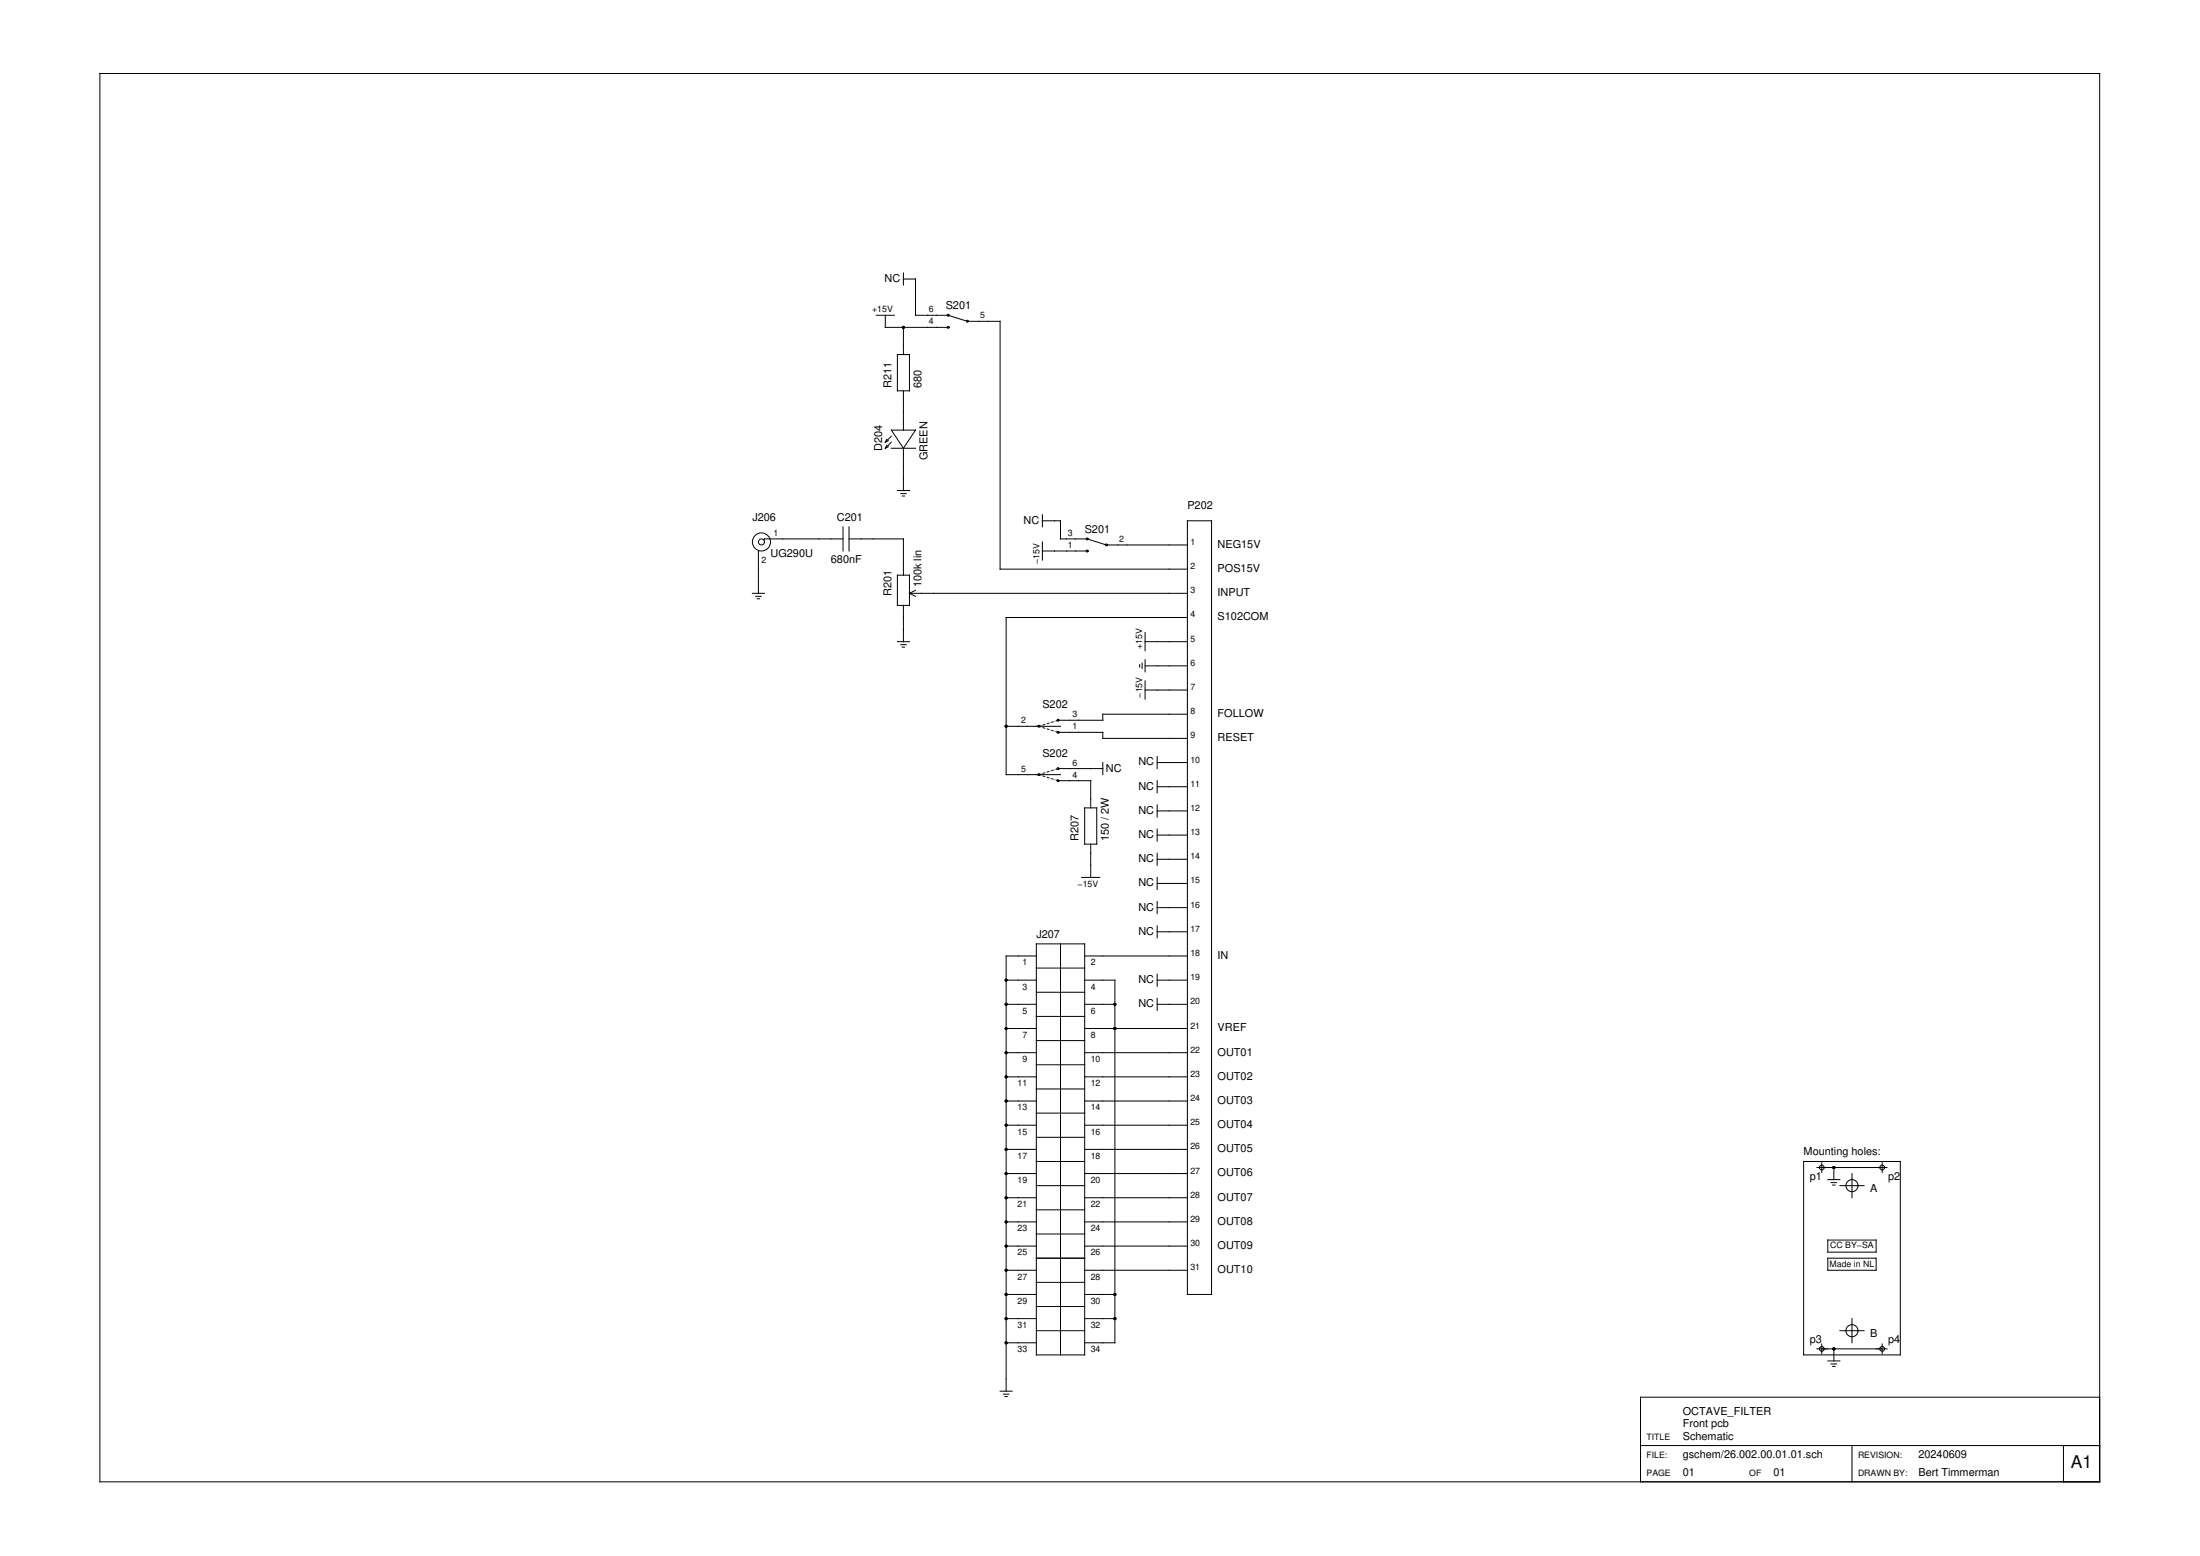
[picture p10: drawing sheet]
<svg xmlns="http://www.w3.org/2000/svg" width="420mm" height="297mm" viewBox="0 0 420 297" stroke-linecap="round" stroke-linejoin="round" font-family="sans-serif">
<g fill="none" stroke="#000" stroke-width=".19">
<path d="M19.1 14h381.9v268.9h-381.9zM172.5 52.1v2.3M172.5 53.3h2.3v6.9h6.1M167.3 60.2h3.5M169.1 60.2v2.3h11.8M171.4 67.7h2.3v6.9h-2.3zM172.5 62.5v5.2M172.5 74.6v7.5M181.1 60.2l3.7 1.1M184.9 61.3h6.1v47.3h35.8M169.4 85l-.3 .6M169.4 83.8l-.3 .6"/>
<path d="M169.7 85.3l-.6 .3M169.7 84.1l-.6 .3M170.2 82.1h4.6l-2.3 3.5zM170.2 85.6h4.6M170.2 83.3l-1.1 1.1M170.2 84.4l-1.1 1.2M171.4 93.6h2.3M172 94.2h1.1M172.3 94.7h.5M172.5 85.6v8M199.1 99.4h3.4v3.5h4.9M199.1 98.3v2.3"/>
<path d="M226.8 99.4h4.6v147.7h-4.6zM143.7 113.3h2.3M144.3 113.8h1.1M144.6 114.3h.5M144.9 105.1l-.1 8.2M161 102.9h-15l-.2 .2M161 100.6v4.6M162.2 102.9h10.3v6.9M162.2 100.6v4.6M171.4 109.8h2.3v5.8h-2.3zM172.5 115.6v6.9M173.7 113.3h53.1"/>
<path d="M173.7 113.3l1.1 .5M174.8 112.7l-1.1 .6M199.1 105.2h8.3M199.1 103.5v3.4M207.6 102.9l3.7 1.1M211.5 104h15.3M226.8 117.9h-34.6v30h10.3M171.4 122.5h2.3M172 123.1h1.1M172.3 123.5h.5M192.2 138.6h10.3M198.6 138.6h-.2l.2 .1"/>
<path d="M199.2 138.9l.3 .1M199.5 138.3l-.3 .1M200 139.2l.3 .1M200.3 138l-.3 .1M200.9 139.4l.2 .1M201.1 137.8l-.2 .1M201.7 139.7l.3 .1M202 137.5l-.3 .1M202.2 139.8h8.4v1.2h16.2M217.7 126.9v.4M218.1 126.6v1M218.7 122.5h8.1"/>
<path d="M218.7 127.1h8.1M218.7 131.7h8.1M218.7 120.8v3.4M218.7 126v2.3M218.7 130v3.5M226.8 136.3h-16.2v1.2h-8.4M198.6 147.8l-.2 .1 .2 .1M199.2 148.1l.3 .1M199.5 147.5l-.3 .1M200 148.4l.3 .1M200.3 147.3l-.3 .1M200.9 148.7h.2"/>
<path d="M201.1 147l-.2 .1M201.7 148.9l.3 .1M202 146.8l-.3 .1M202.2 149h6.1v5.2M202.2 146.7h8.4M207.2 154.2h2.3v6.9h-2.3zM210.6 145.6v2.3M221 145.6h5.8M221 150.2h5.8M221 154.8h5.8M221 159.4h5.8M221 144.4v2.3"/>
<path d="M221 149v2.3M221 153.6v2.4M221 158.3v2.3M206.6 167.5h3.4M208.3 161.1v6.4M221 164h5.8M221 168.6h5.8M221 173.3h5.8M221 177.9h5.8M221 162.9v2.3M221 167.5v2.3M221 172.1v2.3"/>
<path d="M221 176.7v2.3M192.2 187.1h5.7M192.2 191.7h5.7M192.2 196.3h5.7M197.9 180.2h9.3v78.4h-9.3zM197.9 182.5h-5.7v83.1M197.9 184.8h9.3M197.9 198.6h9.3M197.9 194h9.3M197.9 189.4h9.3M202.5 180.2v78.4M207.2 182.5h19.6"/>
<path d="M207.2 187.1h5.7v69.2h-5.7M207.2 191.7h5.7M207.2 196.3h19.6M221 187.1h5.8M221 191.7h5.8M221 186v2.3M221 190.6v2.3M192.2 201h5.7M192.2 205.6h5.7M192.2 210.2h5.7M192.2 214.8h5.7M192.2 219.4h5.7"/>
<path d="M197.9 207.9h9.3M197.9 203.3h9.3M197.9 217.1h9.3M197.9 212.5h9.3M207.2 201h19.6M207.2 205.6h19.6M207.2 210.2h19.6M207.2 214.8h19.6M207.2 219.4h19.6M192.2 224h5.7M192.2 228.6h5.7M192.2 233.3h5.7"/>
<path d="M192.2 237.9h5.7M197.9 221.7h9.3M197.9 226.3h9.3M197.9 235.6h9.3M197.9 231h9.3M207.2 224h19.6M207.2 228.6h19.6M207.2 233.3h19.6M207.2 237.9h19.6M344.5 221.7h18.4v36.9h-18.4zM347 222.9h13.4M347.9 222v1.8"/>
<path d="M349.1 225.2h2.3M349.1 236.7h9.2v2.3h-9.2zM349.7 225.8h1M350 226.2h.5M350.2 222.9v2.3M351.4 226.3h4.6M353.7 224v4.6M359.5 222v1.8M192.2 242.5h5.7M192.2 247.1h5.7M192.2 251.7h5.7M192.2 256.3h5.7"/>
<path d="M197.9 254h9.3M197.9 244.8h9.3M197.9 249.4h9.3M197.9 240.2h9.3M207.2 242.5h19.6M207.2 247.1h5.7M207.2 251.7h5.7M347 257.5h13.4M347.9 256.6v1.8M349.1 240.2h9.2v2.3h-9.2zM349.1 259.8h2.3M350.2 257.5v2.3"/>
<path d="M351.4 254h4.6M353.7 251.7v4.6M359.5 256.6v1.8M191 265.6h2.3M191.6 266.1h1.1M191.9 266.6h.5M313.3 276h87.7M349.7 260.4h1M350 260.8h.5M353.7 276v6.9M394.1 276v6.9M401 266.7h-87.7v16.2"/>
<circle cx="181.1" cy="62.5" r=".18"/>
<circle cx="181.1" cy="60.2" r=".18"/>
<circle cx="184.8" cy="61.3" r=".18"/>
<circle cx="145.4" cy="103.5" r="1.73"/>
<circle cx="145.4" cy="103.5" r=".58"/>
<circle cx="207.6" cy="105.2" r=".18"/>
<circle cx="207.6" cy="102.9" r=".18"/>
<circle cx="211.3" cy="104" r=".18"/>
<circle cx="198.4" cy="138.6" r=".18"/>
<circle cx="202.1" cy="137.5" r=".18"/>
<circle cx="202.1" cy="139.8" r=".18"/>
<circle cx="198.4" cy="147.9" r=".18"/>
<circle cx="202.1" cy="146.7" r=".18"/>
<circle cx="202.1" cy="149" r=".18"/>
<circle cx="347.9" cy="222.9" r=".46"/>
<circle cx="353.7" cy="226.3" r="1.15"/>
<circle cx="359.5" cy="222.9" r=".46"/>
<circle cx="347.9" cy="257.5" r=".46"/>
<circle cx="353.7" cy="254" r="1.15"/>
<circle cx="359.5" cy="257.5" r=".46"/>
</g>
<g fill="#000">
<circle cx="172.5" cy="62.5" r=".29"/>
<circle cx="192.2" cy="138.6" r=".29"/>
<circle cx="198.9" cy="138.8" r=".06"/>
<circle cx="198.9" cy="138.5" r=".06"/>
<circle cx="199.8" cy="138.2" r=".06"/>
<circle cx="199.8" cy="139.1" r=".06"/>
<circle cx="200.6" cy="139.3" r=".06"/>
<circle cx="200.6" cy="138" r=".06"/>
<circle cx="201.4" cy="139.6" r=".06"/>
<circle cx="201.4" cy="137.7" r=".06"/>
<circle cx="198.9" cy="148.1" r=".06"/>
<circle cx="198.9" cy="147.7" r=".06"/>
<circle cx="199.8" cy="148.3" r=".06"/>
<circle cx="199.8" cy="147.5" r=".06"/>
<circle cx="200.6" cy="148.6" r=".06"/>
<circle cx="200.6" cy="147.2" r=".06"/>
<circle cx="201.4" cy="146.9" r=".06"/>
<circle cx="201.4" cy="148.8" r=".06"/>
<circle cx="192.2" cy="196.3" r=".29"/>
<circle cx="192.2" cy="191.7" r=".29"/>
<circle cx="192.2" cy="187.1" r=".29"/>
<circle cx="212.9" cy="196.3" r=".29"/>
<circle cx="212.9" cy="191.7" r=".29"/>
<circle cx="192.2" cy="210.2" r=".29"/>
<circle cx="192.2" cy="219.4" r=".29"/>
<circle cx="192.2" cy="205.6" r=".29"/>
<circle cx="192.2" cy="201" r=".29"/>
<circle cx="192.2" cy="214.8" r=".29"/>
<circle cx="192.2" cy="237.9" r=".29"/>
<circle cx="192.2" cy="224" r=".29"/>
<circle cx="192.2" cy="228.6" r=".29"/>
<circle cx="192.2" cy="233.3" r=".29"/>
<circle cx="350.2" cy="222.9" r=".29"/>
<circle cx="192.2" cy="247.1" r=".29"/>
<circle cx="192.2" cy="256.3" r=".29"/>
<circle cx="192.2" cy="251.7" r=".29"/>
<circle cx="192.2" cy="242.5" r=".29"/>
<circle cx="212.9" cy="247.1" r=".29"/>
<circle cx="212.9" cy="251.7" r=".29"/>
<circle cx="350.2" cy="257.5" r=".29"/>
</g>
<text font-size="3.3" x="395.5" y="280.3">A1</text>
<g font-size="2.1">
<text x="169" y="53.8">NC</text>
<text x="180.6" y="59">S201</text>
<text x="170.2" y="74" transform="rotate(-90 170.2 74)">R211</text>
<text x="176" y="74" transform="rotate(-90 176 74)">680</text>
<text x="168.5" y="86.1" transform="rotate(-90 168.5 86.1)">D204</text>
<text x="177.2" y="87.9" transform="rotate(-90 177.2 87.9)">GREEN</text>
<text x="143.7" y="99.4">J206</text>
<text x="159.8" y="99.4">C201</text>
<text x="195.5" y="100">NC</text>
<text x="207.2" y="101.7">S201</text>
<text x="226.8" y="97.1">P202</text>
<text x="147.2" y="106.3">UG290U</text>
<text x="158.7" y="107.5">680nF</text>
<text x="232.5" y="104.6">NEG15V</text>
<text x="170.2" y="113.8" transform="rotate(-90 170.2 113.8)">R201</text>
<text x="176" y="112.1" transform="rotate(-90 176 112.1)">100k lin</text>
<text x="232.5" y="113.8">INPUT</text>
<text x="232.5" y="109.2">POS15V</text>
<text x="232.5" y="118.4">S102COM</text>
<text x="199.1" y="135.2">S202</text>
<text x="232.5" y="136.9">FOLLOW</text>
<text x="232.5" y="141.5">RESET</text>
<text x="199.1" y="144.4">S202</text>
<text x="211.2" y="147.3">NC</text>
<text x="217.4" y="146.1">NC</text>
<text x="217.4" y="155.4">NC</text>
<text x="217.4" y="150.7">NC</text>
<text x="206" y="160.6" transform="rotate(-90 206 160.6)">R207</text>
<text x="211.8" y="160.6" transform="rotate(-90 211.8 160.6)">150 / 2W</text>
<text x="217.4" y="160">NC</text>
<text x="217.4" y="164.6">NC</text>
<text x="217.4" y="173.8">NC</text>
<text x="217.4" y="169.2">NC</text>
<text x="197.9" y="179">J207</text>
<text x="217.4" y="178.4">NC</text>
<text x="232.5" y="183">IN</text>
<text x="217.4" y="187.7">NC</text>
<text x="217.4" y="192.3">NC</text>
<text x="232.5" y="196.9">VREF</text>
<text x="232.5" y="201.5">OUT01</text>
<text x="232.5" y="206.1">OUT02</text>
<text x="232.5" y="215.4">OUT04</text>
<text x="232.5" y="210.7">OUT03</text>
<text x="232.5" y="220">OUT05</text>
<text x="344.5" y="220.6">Mounting holes:</text>
<text x="232.5" y="224.6">OUT06</text>
<text x="345.6" y="225.2">p1</text>
<text x="357.2" y="227.5">A</text>
<text x="360.6" y="225.2">p2</text>
<text x="232.5" y="233.8">OUT08</text>
<text x="232.5" y="229.2">OUT07</text>
<text x="232.5" y="238.4">OUT09</text>
<text x="232.5" y="243.1">OUT10</text>
<text x="345.6" y="256.3">p3</text>
<text x="357.2" y="255.2">B</text>
<text x="360.6" y="256.3">p4</text>
<text x="321.4" y="270.2">OCTAVE_FILTER</text>
<text x="321.4" y="274.8">Schematic</text>
<text x="321.4" y="272.5">Front pcb</text>
<text x="321.4" y="281.7">01</text>
<text x="321.4" y="278.3">gschem/26.002.00.01.01.sch</text>
<text x="338.7" y="281.7">01</text>
<text x="366.4" y="281.7">Bert Timmerman</text>
<text x="366.4" y="278.3">20240609</text>
</g>
<g font-size="1.7">
<text x="166.6" y="59.6">+15V</text>
<text x="177.4" y="59.6">6</text>
<text x="177.4" y="61.9">4</text>
<text x="187.2" y="60.8">5</text>
<text x="145.4" y="107.5">2</text>
<text x="147.7" y="102.3">1</text>
<text x="198.5" y="107.7" transform="rotate(-90 198.5 107.7)">−15V</text>
<text x="203.9" y="104.6">1</text>
<text x="203.9" y="102.3">3</text>
<text x="213.7" y="103.5">2</text>
<text x="227.3" y="104">1</text>
<text x="227.3" y="108.6">2</text>
<text x="227.3" y="113.3">3</text>
<text x="227.3" y="117.9">4</text>
<text x="218.1" y="123.9" transform="rotate(-90 218.1 123.9)">+15V</text>
<text x="227.3" y="122.5">5</text>
<text x="227.3" y="127.1">6</text>
<text x="227.3" y="131.7">7</text>
<text x="204.8" y="136.9">3</text>
<text x="218.1" y="133.2" transform="rotate(-90 218.1 133.2)">−15V</text>
<text x="227.3" y="136.3">8</text>
<text x="195" y="138.1">2</text>
<text x="204.8" y="139.2">1</text>
<text x="227.3" y="141">9</text>
<text x="195" y="147.3">5</text>
<text x="204.8" y="148.5">4</text>
<text x="204.8" y="146.1">6</text>
<text x="227.3" y="145.6">10</text>
<text x="227.3" y="150.2">11</text>
<text x="227.3" y="154.8">12</text>
<text x="227.3" y="159.4">13</text>
<text x="227.3" y="164">14</text>
<text x="205.8" y="169.3">−15V</text>
<text x="227.3" y="168.6">15</text>
<text x="227.3" y="173.3">16</text>
<text x="227.3" y="177.9">17</text>
<text x="195.3" y="184.3">1</text>
<text x="208.3" y="184.3">2</text>
<text x="227.3" y="182.5">18</text>
<text x="195.3" y="188.9">3</text>
<text x="208.3" y="188.9">4</text>
<text x="227.3" y="187.1">19</text>
<text x="227.3" y="191.7">20</text>
<text x="195.3" y="193.5">5</text>
<text x="208.3" y="193.5">6</text>
<text x="227.3" y="196.3">21</text>
<text x="195.3" y="198.1">7</text>
<text x="195.3" y="202.7">9</text>
<text x="208.3" y="198.1">8</text>
<text x="208.3" y="202.7">10</text>
<text x="227.3" y="201">22</text>
<text x="194.3" y="207.4">11</text>
<text x="208.3" y="207.4">12</text>
<text x="227.3" y="205.6">23</text>
<text x="194.3" y="212">13</text>
<text x="208.3" y="212">14</text>
<text x="227.3" y="210.2">24</text>
<text x="227.3" y="214.8">25</text>
<text x="194.3" y="216.6">15</text>
<text x="194.3" y="221.2">17</text>
<text x="208.3" y="216.6">16</text>
<text x="208.3" y="221.2">18</text>
<text x="227.3" y="219.4">26</text>
<text x="194.3" y="225.8">19</text>
<text x="208.3" y="225.8">20</text>
<text x="227.3" y="224">27</text>
<text x="194.3" y="230.4">21</text>
<text x="208.3" y="230.4">22</text>
<text x="227.3" y="228.6">28</text>
<text x="227.3" y="233.3">29</text>
<text x="194.3" y="235">23</text>
<text x="194.3" y="239.7">25</text>
<text x="208.3" y="235">24</text>
<text x="208.3" y="239.7">26</text>
<text x="227.3" y="237.9">30</text>
<text x="349.5" y="238.3">CC BY−SA</text>
<text x="194.3" y="244.3">27</text>
<text x="208.3" y="244.3">28</text>
<text x="227.3" y="242.5">31</text>
<text x="349.4" y="241.8">Made in NL</text>
<text x="194.3" y="248.9">29</text>
<text x="208.3" y="248.9">30</text>
<text x="194.3" y="253.5">31</text>
<text x="208.3" y="253.5">32</text>
<text x="194.3" y="258.1">33</text>
<text x="208.3" y="258.1">34</text>
<text x="314.5" y="274.8">TITLE</text>
<text x="314.5" y="278.3">FILE:</text>
<text x="314.5" y="281.7">PAGE</text>
<text x="334.1" y="281.7">OF</text>
<text x="354.8" y="278.3">REVISION:</text>
<text x="354.8" y="281.7">DRAWN BY:</text>
</g>
</svg>
